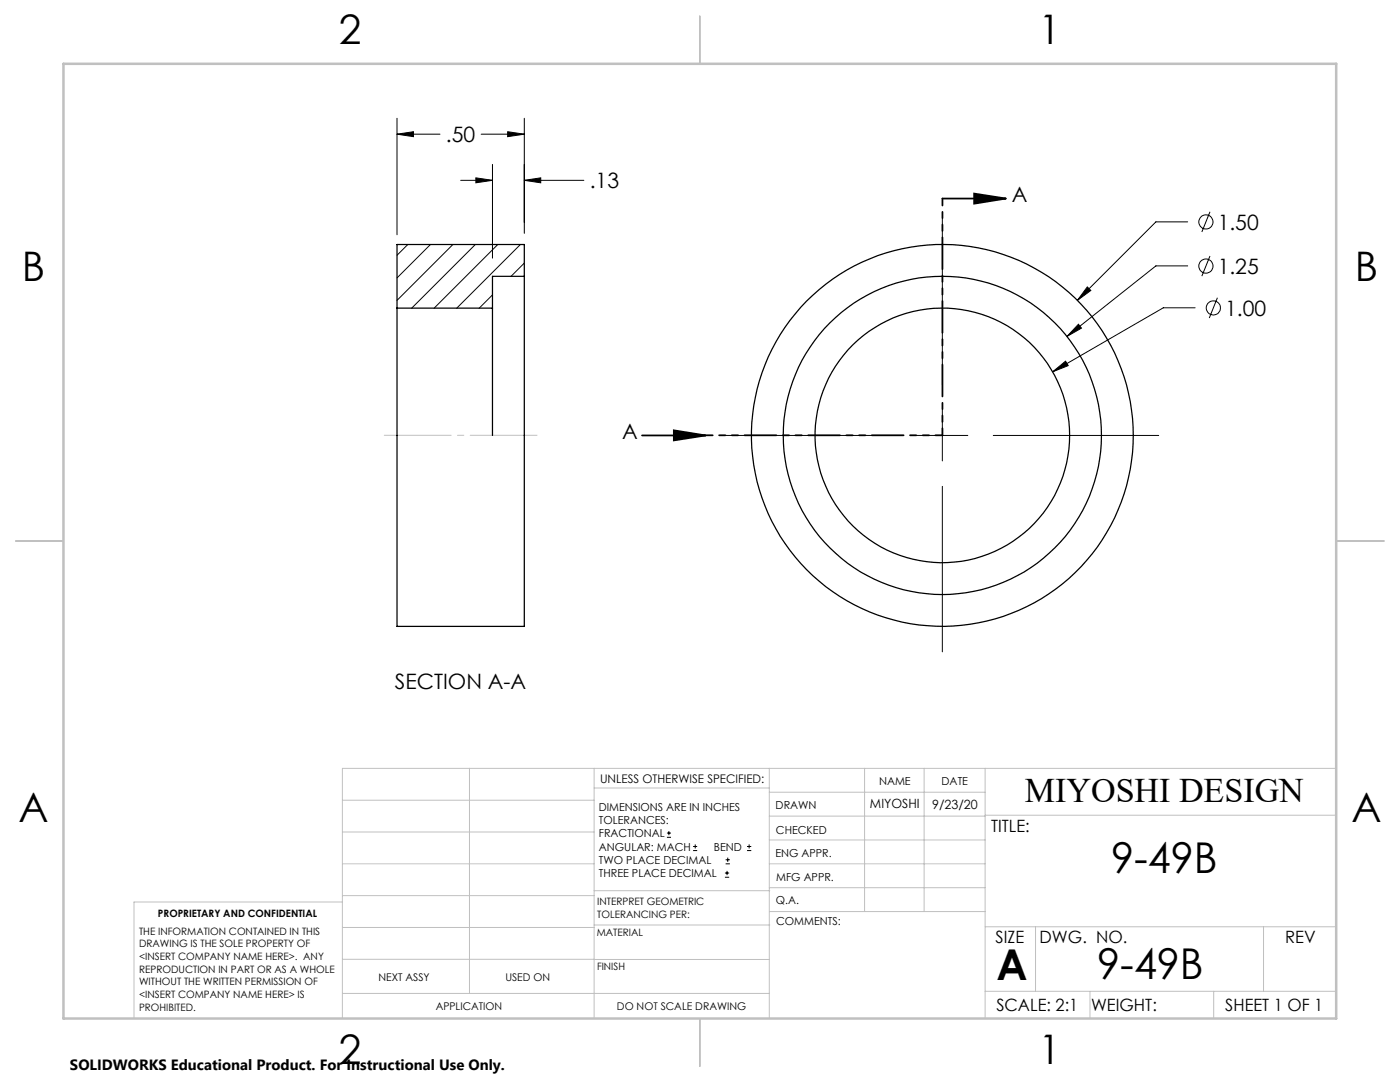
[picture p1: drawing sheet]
<svg xmlns="http://www.w3.org/2000/svg" width="279mm" height="216mm" viewBox="0 0 279 216" stroke-linecap="round" stroke-linejoin="round" font-family="sans-serif">
<g fill="none" stroke="#000" stroke-width=".2">
<path d="M79.2 26.8l3.3-.5v1zM79.2 23.6v23.2M79.2 26.8h8.6M91.9 36h6.4M95 35.5l3.3 .5-3.3 .5zM96 26.8h8.6M98.3 32.8v18.7M101.3 26.3l3.3 .5-3.3 .5zM104.6 36l3.3-.5v1zM104.6 23.6v23M104.6 36h11.9M81.4 48.8l-2.2 2.1"/>
<path d="M85.9 48.8l-6.7 6.7M90.4 48.8l-11.2 11.1M94.9 48.8l-12.7 12.7M98.3 58.8l-2.7 2.7M99.3 48.8l-12.7 12.7M103.9 48.8l-12.7 12.7M104.6 52.5l-2.6 2.6M188.1 43.7v33M217 57.3l.7 .7-2.7 1.9zM237 44.3h-6.3l-15.7 15.6M237 53.1h-6.3l-17.8 14M241.5 42.3l-1.6 4"/>
<path d="M241.5 51.1l-1.6 4M243 59.4l-1.7 4.1M210.1 74.2l2.6-2.1 .5 .9zM215.2 64.7l.6 .8-2.9 1.6zM238.5 61.4h-6.3l-22.1 12.8M144.9 86.9h33M183 86.9h10.1M188.1 81.8v10.2M188.1 97v33.1M198.2 86.9h33M133.1 167.1h.8M133.1 166.2h.8"/>
<path d="M133.5 165.8v.9M138.3 169.7h.8M138.3 168.9h.8M138.7 168.5v.8M144.7 175h.8M144.7 174.2h.8M144.8 172.4h.9M144.8 171.6h.9M145.1 173.8v.8M145.2 171.1v.9M149.1 169.7h.8M149.1 168.9h.8"/>
<path d="M149.5 168.5v.8"/>
<circle cx="240.7" cy="44.3" r="1.41"/>
<circle cx="240.7" cy="53.1" r="1.41"/>
<circle cx="242.1" cy="61.5" r="1.42"/>
</g>
<path d="M188.1 39.6h12.7M194.4 38.6l6.4 1-6.4 1zM128.1 86.9h12.7M134.5 85.9l6.3 1-6.3 1z" fill="none" stroke="#000" stroke-width=".35"/>
<path d="M188.1 86.9v-47.3M188.1 86.9h-47.3" fill="none" stroke="#000" stroke-width=".35" stroke-dasharray="6.3 1.3 1.3 1.3 1.3 1.3" stroke-dashoffset="5"/>
<path d="M76.7 86.9h30.5" fill="none" stroke="#c0c0c0" stroke-width=".2" stroke-dasharray="15.2 1.3 1.3 1.3" stroke-dashoffset="1.9"/>
<g fill="none" stroke="#c0c0c0" stroke-width=".2">
<path d="M68.3 159.7h50.3M93.7 153.3v44.9M118.6 153.3v49.9M118.6 157.2h34.9M153.5 153.3v49.9M153.5 158.1h43.1M172.5 153.3v28.6M184.4 153.3v28.6M196.6 153.3v49.9M266.7 153.3h-198.4v49.9M68.3 178.7h50.3M68.3 172.4h50.3"/>
<path d="M68.3 166h50.3M68.3 180h-41.6v23.2M118.6 177.7h35M153.5 167.6h43.1M153.5 162.8h43.1M153.5 172.4h43.1M153.5 177.1h43.1M196.6 162.7h70.1M68.3 198.2h85.2M68.3 191.4l85.2 .1M68.3 185.1h50.3M118.6 184.6h35"/>
<path d="M153.6 181.9h43M196.6 197.8h70.1M196.6 184.9h70.1M206.7 184.9v12.9M217.5 197.8v5.4M242.2 197.8v5.4M252.2 184.9v12.9"/>
</g>
<path d="M139.7 3.2v9.5M3.1 107.9h9.6M266.7 107.9h9.5M139.7 203.2v9.6" fill="none" stroke="#c0c0c0" stroke-width=".25"/>
<path d="M12.7 12.7h254v190.5h-254z" fill="none" stroke="#c0c0c0" stroke-width=".5"/>
<g fill="#000">
<path d="M194.4 38.6l6.4 1-6.4 1zM134.5 85.9l6.3 1-6.3 1z"/>
<path d="M217 57.3l-2 2.6 2.7-1.9zM215.2 64.7l-2.3 2.4 2.9-1.6zM210.1 74.2l3.1-1.2-.5-.9zM79.2 26.8l3.3-.5v1zM101.3 26.3l3.3 .5-3.3 .5zM104.6 36l3.3-.5v1zM95 35.5l3.3 .5-3.3 .5z"/>
</g>
<g fill="none" stroke="#000" stroke-width=".25">
<path d="M104.6 55.1v69.9h-25.4v-63.5M104.6 55.1v-6.3h-25.4v12.7M104.6 55.1h-6.3v6.4M79.2 61.5h19.1M98.3 61.5v25.4"/>
<circle cx="188.1" cy="86.9" r="38.1"/>
<circle cx="188.1" cy="86.9" r="31.8"/>
<circle cx="188.1" cy="86.9" r="25.4"/>
</g>
<g font-size="8.5">
<text x="221.8" y="174.2">9-49B</text>
<text x="198.9" y="195.5">A</text>
<text x="219" y="195.4">9-49B</text>
</g>
<g font-size="8.1">
<text x="67.6" y="8.9">2</text>
<text x="207.3" y="8.9">1</text>
<text x="4.4" y="56.1">B</text>
<text x="270.4" y="56.1">B</text>
<text x="3.7" y="164.1">A</text>
<text x="269.7" y="164.1">A</text>
<text x="67.6" y="212.4">2</text>
<text x="207.3" y="212.4">1</text>
</g>
<text font-size="6.9" x="204.5" y="160.1">MIYOSHI DESIGN</text>
<g font-size="4.2">
<text x="89" y="28.4">.50</text>
<text x="117.7" y="37.6">.13</text>
<text x="201.9" y="40.3">A</text>
<text x="243" y="45.8">1.50</text>
<text x="243" y="54.6">1.25</text>
<text x="244.5" y="63">1.00</text>
<text x="124.2" y="87.6">A</text>
<text x="78.8" y="137.4">SECTION A-A</text>
</g>
<g font-size="3.4">
<text x="197.8" y="166">TITLE:</text>
<text x="198.7" y="188.1">SIZE</text>
<text x="207.5" y="188.1">DWG. NO.</text>
<text x="256.5" y="188.2">REV</text>
<text x="198.8" y="201.7">SCALE: 2:1</text>
<text x="217.7" y="201.8">WEIGHT:</text>
<text x="244.5" y="201.7">SHEET 1 OF 1</text>
</g>
<text font-size="3" x="14" y="213.5">SOLIDWORKS Educational Product. For Instructional Use Only.</text>
<g font-size="2.5">
<text x="173.6" y="161.3">MIYOSHI</text>
<text x="186" y="161.4">9/23/20</text>
</g>
<text font-size="2.4" x="119.8" y="156.2">UNLESS OTHERWISE SPECIFIED:</text>
<g font-size="2.2">
<text x="119.5" y="161.8">DIMENSIONS ARE IN INCHES</text>
<text x="154.8" y="161.4">DRAWN</text>
<text x="175.4" y="156.6">NAME</text>
<text x="187.9" y="156.7">DATE</text>
<text x="119.5" y="164.4">TOLERANCES:</text>
<text x="119.5" y="167.1">FRACTIONAL</text>
<text x="154.9" y="166.3">CHECKED</text>
<text x="119.5" y="169.7">ANGULAR: MACH</text>
<text x="119.5" y="172.4">TWO PLACE DECIMAL</text>
<text x="142.5" y="169.7">BEND</text>
<text x="154.8" y="171">ENG APPR.</text>
<text x="119.5" y="175">THREE PLACE DECIMAL</text>
<text x="154.9" y="175.7">MFG APPR.</text>
<text x="154.9" y="180.4">Q.A.</text>
<text x="154.9" y="184.6">COMMENTS:</text>
</g>
<g font-size="2.1">
<text x="75.5" y="195.7">NEXT ASSY</text>
<text x="100.9" y="195.7">USED ON</text>
<text x="86.9" y="201.5">APPLICATION</text>
<text x="123.1" y="201.6">DO NOT SCALE DRAWING</text>
</g>
<g font-size="2">
<text x="31.5" y="182.9">PROPRIETARY AND CONFIDENTIAL</text>
<text x="119.2" y="180.6">INTERPRET GEOMETRIC</text>
<text x="119.2" y="183.1">TOLERANCING PER:</text>
<text x="27.8" y="186.5">THE INFORMATION CONTAINED IN THIS</text>
<text x="27.8" y="189">DRAWING IS THE SOLE PROPERTY OF</text>
<text x="27.8" y="191.6">&lt;INSERT COMPANY NAME HERE&gt;. ANY</text>
<text x="119.1" y="186.7">MATERIAL</text>
<text x="27.8" y="194.1">REPRODUCTION IN PART OR AS A WHOLE</text>
<text x="27.8" y="196.6">WITHOUT THE WRITTEN PERMISSION OF</text>
<text x="119.1" y="193.5">FINISH</text>
<text x="27.8" y="199.1">&lt;INSERT COMPANY NAME HERE&gt; IS</text>
<text x="27.8" y="201.7">PROHIBITED.</text>
</g>
</svg>
